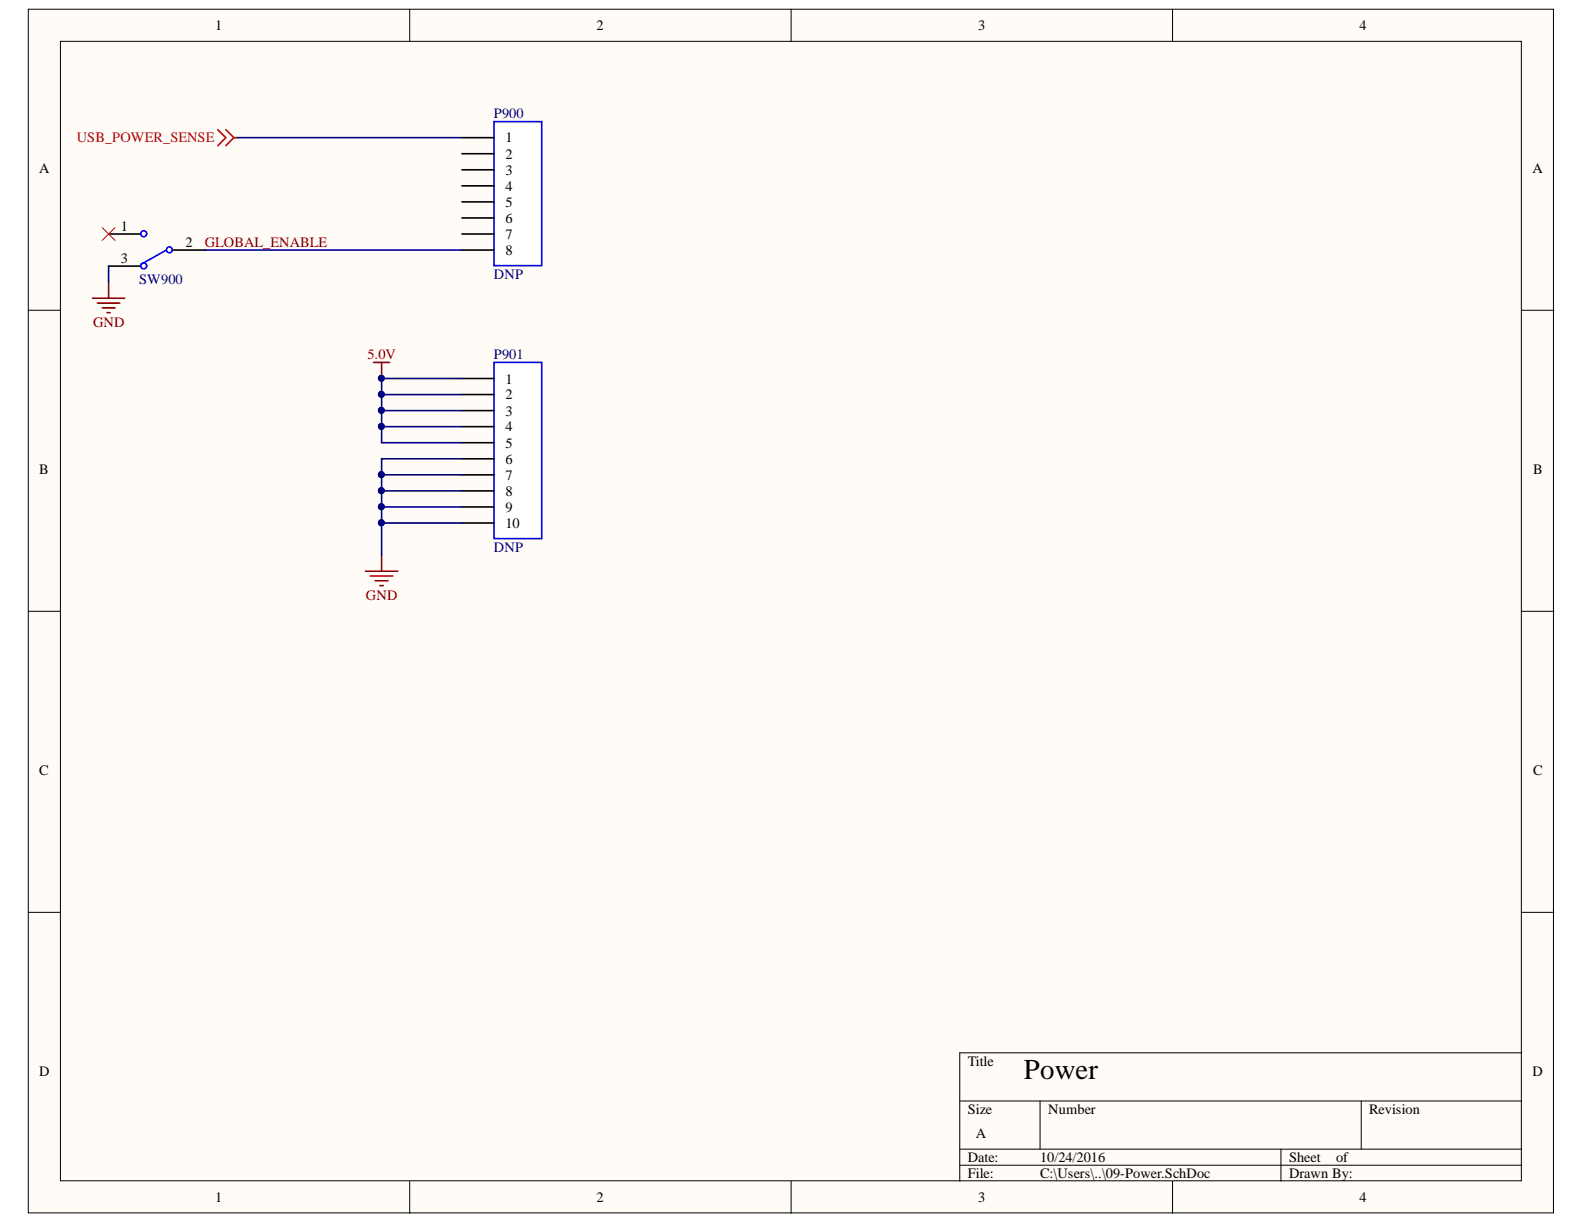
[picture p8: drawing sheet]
<svg xmlns="http://www.w3.org/2000/svg" width="279mm" height="216mm" viewBox="0 0 279 216" stroke-linecap="round" stroke-linejoin="round" font-family="sans-serif">
<g fill="#fffcf8" stroke="#000" stroke-width=".18">
<path d="M5 1.6h269v212.3h-269z"/>
<path d="M10.7 7.3h257.6v201h-257.6z"/>
</g>
<g fill="none" stroke="#000" stroke-width=".18">
<path d="M72.3 1.6v5.7M139.5 1.6v5.7M206.8 1.6v5.7M5 54.7h5.7M268.4 54.7h5.7M5 107.8h5.7M268.4 107.8h5.7M5 160.9h5.7M268.4 160.9h5.7M169.3 194.2h99.1M183.5 194.2v8.5M240.1 194.2v8.5"/>
<path d="M268.4 185.7h-99.1v22.7M72.3 208.4v5.6M139.5 208.4v5.6M169.3 202.7h99.1M169.3 205.5h99.1M206.8 208.4v5.6M225.9 202.7v5.7"/>
</g>
<path d="M87.1 21.5h8.5v25.4h-8.5z" fill="#fff" stroke="#00f" stroke-width=".28"/>
<path d="M81.5 24.3h5.6M81.5 27.1h5.6M81.5 29.9h5.6M81.5 32.8h5.6M81.5 35.6h5.6M81.5 38.4h5.6M81.5 41.3h5.6M81.5 44.1h5.6" fill="none" stroke="#000" stroke-width=".28"/>
<path d="M87.1 63.9h8.5v31.1h-8.5z" fill="#fff" stroke="#00f" stroke-width=".28"/>
<g fill="none" stroke="#000" stroke-width=".28">
<path d="M19.2 46.9h5.6M19.2 41.3h5.6M30.5 44.1h5.7M81.5 66.8h5.6M81.5 69.6h5.6M81.5 72.4h5.6M81.5 75.3h5.6M81.5 78.1h5.6M81.5 80.9h5.6M81.5 83.8h5.6M81.5 86.6h5.6M81.5 89.4h5.6"/>
<path d="M81.5 92.3h5.6"/>
</g>
<path d="M38.4 22.9l1.4 1.4-1.4 1.4M39.8 22.9l1.4 1.4M41.2 24.3l-1.4 1.4M41.2 24.3h.6" fill="none" stroke="#f00" stroke-width=".28"/>
<path d="M16.3 52.6h5.7M17.2 53.5h3.9M18 54.3h2.3M18.9 55.2h.5M19.2 49.8v2.8M65.9 63.9h2.8M67.3 63.9v2.9M67.3 97.9v2.8M64.5 100.7h5.6M65.3 101.6h4M66.2 102.4h2.2M67 103.3h.6" fill="none" stroke="#800000" stroke-width=".28"/>
<g fill="#000080" stroke="#000080" stroke-width=".18">
<circle cx="67.3" cy="66.7" r=".52"/>
<circle cx="67.3" cy="75.2" r=".52"/>
<circle cx="67.3" cy="72.4" r=".52"/>
<circle cx="67.3" cy="69.6" r=".52"/>
<circle cx="67.3" cy="92.2" r=".52"/>
<circle cx="67.3" cy="89.4" r=".52"/>
<circle cx="67.3" cy="86.5" r=".52"/>
<circle cx="67.3" cy="83.7" r=".52"/>
</g>
<g fill="none" stroke="#00f" stroke-width=".28">
<path d="M29.4 44.1l-4.6 2.6"/>
<circle cx="25.3" cy="46.9" r=".52"/>
<circle cx="25.3" cy="41.2" r=".52"/>
<circle cx="29.9" cy="44.1" r=".52"/>
</g>
<path d="M41.8 24.3h39.7M19.2 46.9v2.9M36.2 44.1h45.3M67.3 75.3h14.2M67.3 72.4h14.2M67.3 69.6h14.2M81.5 66.8h-14.2v11.3h14.2M67.3 92.3h14.2M67.3 89.4h14.2M67.3 86.6h14.2M67.3 83.8h14.2M81.5 80.9h-14.2v17" fill="none" stroke="#000080" stroke-width=".28"/>
<path d="M18 40.1l2.3 2.3M20.3 40.1l-2.3 2.3" fill="none" stroke="#f00" stroke-width=".18"/>
<text font-size="5.1" x="180.6" y="190.3">Power</text>
<g font-size="2.5">
<text x="38" y="5.3">1</text>
<text x="105.2" y="5.3">2</text>
<text x="172.6" y="5.3">3</text>
<text x="239.8" y="5.3">4</text>
<text x="89.2" y="25.1">1</text>
<text x="89.2" y="28">2</text>
<text x="6.9" y="30.4">A</text>
<text x="89.2" y="30.8">3</text>
<text x="89.2" y="33.7">4</text>
<text x="270.3" y="30.4">A</text>
<text x="21.3" y="40.8">1</text>
<text x="89.2" y="36.5">5</text>
<text x="89.2" y="39.3">6</text>
<text x="21.3" y="46.3">3</text>
<text x="32.7" y="43.6">2</text>
<text x="89.2" y="42.1">7</text>
<text x="89.2" y="45">8</text>
<text x="89.2" y="67.7">1</text>
<text x="89.2" y="70.4">2</text>
<text x="89.2" y="73.3">3</text>
<text x="89.2" y="76.1">4</text>
<text x="6.9" y="83.6">B</text>
<text x="89.2" y="79">5</text>
<text x="89.2" y="81.8">6</text>
<text x="270.4" y="83.6">B</text>
<text x="89.2" y="84.7">7</text>
<text x="89.2" y="87.4">8</text>
<text x="89.2" y="90.3">9</text>
<text x="89.2" y="93.1">10</text>
<text x="6.9" y="136.7">C</text>
<text x="270.4" y="136.7">C</text>
<text x="6.9" y="189.8">D</text>
<text x="170.7" y="188">Title</text>
<text x="270.3" y="189.8">D</text>
<text x="170.7" y="196.5">Size</text>
<text x="184.9" y="196.5">Number</text>
<text x="241.5" y="196.5">Revision</text>
<text x="172.1" y="200.8">A</text>
<text x="170.7" y="205">Date:</text>
<text x="170.7" y="207.8">File:</text>
<text x="183.5" y="205">10/24/2016</text>
<text x="183.5" y="207.8">C:\Users\..\09-Power.SchDoc</text>
<text x="227.4" y="205">Sheet</text>
<text x="227.4" y="207.8">Drawn By:</text>
<text x="235.7" y="205">of</text>
<text x="38" y="212.1">1</text>
<text x="105.2" y="212.1">2</text>
<text x="172.6" y="212.1">3</text>
<text x="239.8" y="212.1">4</text>
</g>
<g font-size="2.5" fill="#000080">
<text x="87.1" y="20.9">P900</text>
<text x="24.5" y="50.1">SW900</text>
<text x="87.1" y="49.2">DNP</text>
<text x="87.1" y="63.3">P901</text>
<text x="87.1" y="97.3">DNP</text>
</g>
<text font-size="2.5" fill="#f00" x="13.5" y="25.1">USB_POWER_SENSE</text>
<g font-size="2.5" fill="#800000">
<text x="36.1" y="43.6">GLOBAL_ENABLE</text>
<text x="16.4" y="57.7">GND</text>
<text x="64.8" y="63.3">5.0V</text>
<text x="64.5" y="105.9">GND</text>
</g>
</svg>
